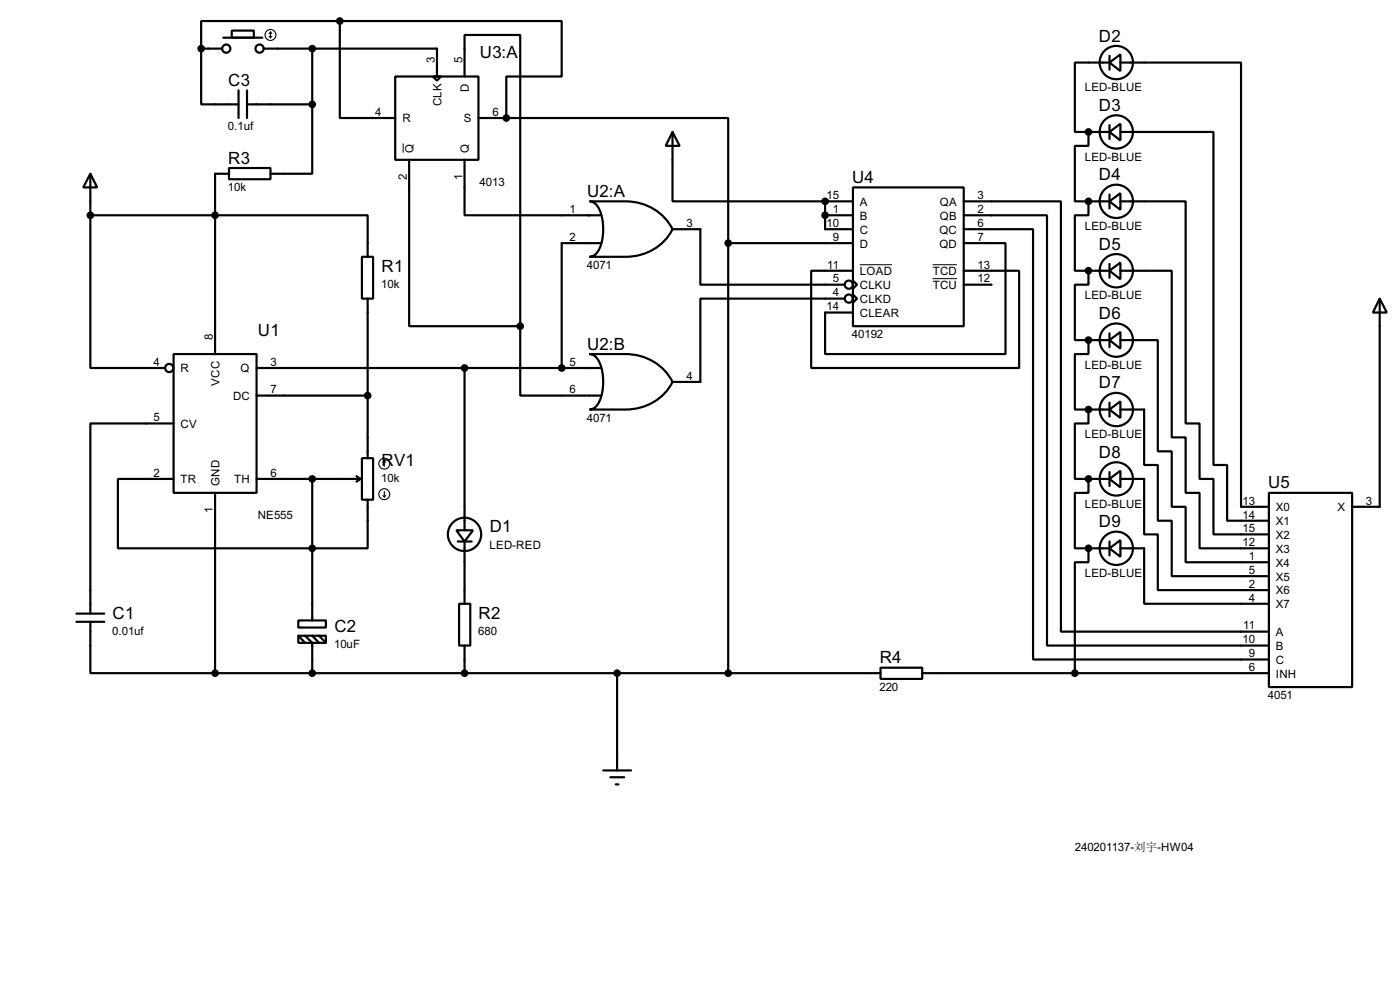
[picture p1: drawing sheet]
<svg xmlns="http://www.w3.org/2000/svg" width="256mm" height="180mm" viewBox="0 0 256 180" stroke-linecap="round" stroke-linejoin="round" font-family="sans-serif">
<g fill="none" stroke="#000" stroke-width=".4">
<path d="M36.9 8.9v10.2h6.8M36.9 8.9h3.8M40.9 6.9h7.2M42.5 5.6h4v1.3h-4zM43.7 16.6v5M45.3 19.1h11.9M45.3 16.6v5M48.3 8.9h31.8v5.1M57.2 19.1v12.7h-7.6M57.2 8.9v10.2M62.3 3.9h-25.4v5M62.3 3.9v17.7h10.1"/>
<path d="M62.3 3.9h40.6v10.1h-10.1v7.6M72.4 14h15.3v15.3h-15.3zM79.3 14h1.5l-.7 .8zM85.1 14v-7.6h10.2v53.3M203.3 11.5l2-1.5v3zM203.3 11.5h-6.4v12.7h2.5M203.3 10.2v2.6M205.3 11.5h22.1v81.3h5.1M16.6 31.8l1.2 2.5h-2.5zM16.6 39.4v28h13.7M16.6 39.4h50.8v7.6M16.6 31.8v7.6"/>
<path d="M42 30.8h7.6v2h-7.6zM42 31.8h-2.6v33M75 29.3v30.4h20.3M85.1 29.3v10.1h24.9M87.7 21.6h5.1M92.8 21.6h40.6v22.9M108 36.9h6.6a9.5 9.5 0 0 1 8.6 5.1 9.4 9.4 0 0 1-8.6 5h-6.6a2.16 2.16 0 0 0 1.8-1.5 9.3 9.3 0 0 0-.3-7.8l-1-.7zM123.2 24.2l1.3 2.5h-2.5zM123.2 24.2v12.7h28M151.2 39.4h5.1M151.2 36.9v5.1h5.1M151.2 36.9h5.1"/>
<path d="M156.3 34.3h20.3v25.4h-20.3zM176.6 36.9h17.8v78.7h38.1M176.6 39.4h15.2v78.8h40.7M199.4 24.2v2.5h-2.5v10.2h2.5M199.4 36.9v2.5h-2.5v10.2h2.5M199.4 36.9h3.9M199.4 24.2h3.9M203.3 24.2l2-1.5v3zM203.3 36.9l2-1.5v3zM203.3 22.9v2.6M203.3 35.6v2.6M205.3 36.9h11.9v40.6h2.6v10.2h2.5v10.1h10.2"/>
<path d="M205.3 24.2h17v60.9h2.5v10.2h7.7M66.3 47h2.1v7.7h-2.1zM67.4 54.7v29.2M95.3 59.7v12.7h14.7M110 44.5h-7.1v22.9M123.2 42h5.1v10.1h26.4M133.4 44.5v78.7M133.4 44.5h22.9M154.7 54.7h-26.4v15.2h-5.1M156.3 51.4l.7 .7-.7 .8zM156.3 53.9l.7 .8-.7 .7zM156.3 49.6h-7.7v17.8h38.1v-17.8h-10.1"/>
<path d="M176.6 44.5h7.6v20.3h-33v-7.6h5.1M176.6 42h12.7v78.7h43.2M176.6 52.1h5.1M199.4 49.6v2.5h-2.5v10.2h2.5M199.4 49.6h3.9M203.3 49.6l2-1.5v3zM203.3 48.3v2.6M205.3 49.6h9.4v30.5h2.5v10.1h2.6v10.2h12.7M252.8 54.7l1.3 2.5h-2.6zM252.8 54.7v38.1h-5.1M31.8 64.8h15.2v25.4h-15.2zM31.8 77.5h-15.2v34.8"/>
<path d="M47 72.4h20.4M47 67.4h63M85.1 67.4v29.7M108 64.8h6.6a9.5 9.5 0 0 1 8.6 5.1 9.4 9.4 0 0 1-8.6 5.1h-6.6a2.18 2.18 0 0 0 1.8-1.5 9.3 9.3 0 0 0-.3-7.8l-1-.8zM199.4 62.3v2.5h-2.5v10.2h2.5M199.4 75v2.5h-2.5v10.2h2.5M199.4 62.3h3.9M199.4 75h3.9M203.3 62.3l2-1.5v3zM203.3 75l2-1.5v3zM203.3 61v2.6M203.3 73.7v2.6"/>
<path d="M205.3 75h4.3v10.1h2.5v10.2h2.6v10.2h17.8M205.3 62.3h6.8v20.3h2.6v10.2h2.5v10.1h15.3M31.8 87.7h-10.2v12.7h45.8v-8.9M39.4 90.2v33M47 87.7h19.1M57.2 87.7v25.9M65.3 87.2l.8 .5M66.1 87.7l-.8 .5M66.3 83.9h2.1v7.6h-2.1zM83.6 97.1h3.1l-1.6 2zM83.9 99.1h2.5M85.1 99.1v11.4"/>
<path d="M199.4 87.7v2.5h-2.5v10.2h2.5M199.4 87.7h3.9M203.3 87.7l2-1.5v3zM203.3 86.4v2.6M203.3 99.1v2.6M205.3 87.7h4.3v10.1h2.5v10.2h20.4M232.5 90.2h15.2v35.6h-15.2zM14 113.8h5.1M14 112.3h5.1M16.6 113.8v9.4h22.8M54.7 113.6h5v1.3h-5zM54.7 116.4h5v1.3h-5z"/>
<path d="M54.7 116.4l1.2 1.3M55.9 116.4l1.3 1.3v5.5M57.2 116.4l1.3 1.3M58.5 116.4l1.2 1.3M84.1 110.5h2.1v7.7h-2.1zM85.1 118.2v5M199.4 100.4v2.5h-2.5v20.3M199.4 100.4h3.9M203.3 100.4l2-1.5v3zM205.3 100.4h4.3v10.1h22.9M39.4 123.2h121.9M113.1 123.2v17.8"/>
<path d="M161.3 122.2h7.7v2.1h-7.7zM169 123.2h63.5M110.5 141h5.1M111.8 142.3h2.6M112.8 143.6h.5"/>
<circle cx="41.4" cy="8.9" r=".75"/>
<circle cx="47.5" cy="8.9" r=".75"/>
<circle cx="204.5" cy="11.5" r="3.1"/>
<circle cx="204.5" cy="36.9" r="3.1"/>
<circle cx="204.5" cy="24.2" r="3.1"/>
<circle cx="155.5" cy="52.1" r=".75"/>
<circle cx="155.5" cy="54.7" r=".75"/>
<circle cx="204.5" cy="49.6" r="3.1"/>
<circle cx="31" cy="67.4" r=".75"/>
<circle cx="204.5" cy="62.3" r="3.1"/>
<circle cx="204.5" cy="75" r="3.1"/>
<circle cx="85.1" cy="97.8" r="3.1"/>
<circle cx="204.5" cy="87.7" r="3.1"/>
<circle cx="204.5" cy="100.4" r="3.1"/>
</g>
<g fill="#000">
<circle cx="92.8" cy="21.6" r=".2"/>
<circle cx="151.2" cy="39.4" r=".2"/>
<circle cx="151.2" cy="36.9" r=".2"/>
<circle cx="199.4" cy="36.9" r=".2"/>
<circle cx="199.4" cy="24.2" r=".2"/>
<circle cx="199.4" cy="49.6" r=".2"/>
<circle cx="102.9" cy="67.4" r=".2"/>
<circle cx="199.4" cy="75" r=".2"/>
<circle cx="199.4" cy="62.3" r=".2"/>
<circle cx="199.4" cy="87.7" r=".2"/>
<circle cx="199.4" cy="100.4" r=".2"/>
</g>
<g fill="none" stroke="#000" stroke-width=".2">
<path d="M49.3 6.7l.3 .2M49.6 5.9v1M49.6 5.9l-.3 .3M49.6 5.9l.2 .3M49.8 6.7l-.2 .2M70.2 90.7l.2 .3M70.4 84.4v1M70.4 90v1M70.4 84.4l.3 .2M70.4 84.4l-.2 .2M70.7 90.7l-.3 .3"/>
<circle cx="49.5" cy="6.4" r="1"/>
<circle cx="70.4" cy="84.9" r="1"/>
<circle cx="70.4" cy="90.5" r="1"/>
</g>
<g fill="#000" stroke="#000" stroke-width=".4">
<circle cx="36.8" cy="8.9" r=".5"/>
<circle cx="57.2" cy="19.1" r=".5"/>
<circle cx="57.2" cy="8.9" r=".5"/>
<circle cx="62.2" cy="3.9" r=".5"/>
<circle cx="16.5" cy="39.4" r=".5"/>
<circle cx="39.4" cy="39.4" r=".5"/>
<circle cx="92.7" cy="21.6" r=".5"/>
<circle cx="151.1" cy="36.9" r=".5"/>
<circle cx="151.1" cy="39.4" r=".5"/>
<circle cx="199.4" cy="24.2" r=".5"/>
<circle cx="199.4" cy="36.9" r=".5"/>
<circle cx="95.3" cy="59.7" r=".5"/>
<circle cx="133.4" cy="44.5" r=".5"/>
<circle cx="199.4" cy="49.6" r=".5"/>
<circle cx="67.3" cy="72.4" r=".5"/>
<circle cx="85.1" cy="67.4" r=".5"/>
<circle cx="102.9" cy="67.4" r=".5"/>
<circle cx="199.4" cy="62.3" r=".5"/>
<circle cx="199.4" cy="75" r=".5"/>
<circle cx="57.2" cy="87.7" r=".5"/>
<circle cx="199.4" cy="87.7" r=".5"/>
<circle cx="57.2" cy="100.4" r=".5"/>
<circle cx="199.4" cy="100.4" r=".5"/>
<circle cx="39.4" cy="123.2" r=".5"/>
<circle cx="57.2" cy="123.2" r=".5"/>
<circle cx="85.1" cy="123.2" r=".5"/>
<circle cx="113" cy="123.2" r=".5"/>
<circle cx="133.4" cy="123.2" r=".5"/>
<circle cx="196.9" cy="123.2" r=".5"/>
</g>
<path d="M73.9 26.2v1.7M157.5 48.5h5.9M170.9 48.5h4.4M170.9 51h4.4" fill="none" stroke="#000" stroke-width=".18"/>
<g font-size="3.5">
<text x="87.9" y="10.6">U3:A</text>
<text x="201.3" y="7.6">D2</text>
<text x="41.8" y="15.7">C3</text>
<text x="201.3" y="20.3">D3</text>
<text x="41.8" y="30">R3</text>
<text x="156.1" y="33.5">U4</text>
<text x="201.3" y="33">D4</text>
<text x="107.6" y="36">U2:A</text>
<text x="201.3" y="45.7">D5</text>
<text x="69.9" y="49.7">R1</text>
<text x="201.3" y="58.4">D6</text>
<text x="47.3" y="61.4">U1</text>
<text x="107.6" y="64">U2:B</text>
<text x="201.3" y="71.1">D7</text>
<text x="201.3" y="83.8">D8</text>
<text x="69.9" y="85.3">RV1</text>
<text x="232.3" y="89.4">U5</text>
<text x="89.7" y="97.5">D1</text>
<text x="201.3" y="96.5">D9</text>
<text x="20.6" y="113.2">C1</text>
<text x="87.7" y="113.2">R2</text>
<text x="61.3" y="115.8">C2</text>
<text x="161.2" y="121.4">R4</text>
</g>
<g font-size="2.4">
<text x="79.7" y="11.5" transform="rotate(-90 79.7 11.5)">3</text>
<text x="84.7" y="11.5" transform="rotate(-90 84.7 11.5)">5</text>
<text x="85.9" y="16.8" transform="rotate(-90 85.9 16.8)">D</text>
<text x="198.7" y="16.7">LED-BLUE</text>
<text x="41.8" y="23.8">0.1uf</text>
<text x="68.8" y="21.2">4</text>
<text x="73.7" y="22.4">R</text>
<text x="80.9" y="19.4" transform="rotate(-90 80.9 19.4)">CLK</text>
<text x="85" y="22.4">S</text>
<text x="90.2" y="21.2">6</text>
<text x="75.8" y="27.9" transform="rotate(-90 75.8 27.9)">Q</text>
<text x="85.9" y="27.9" transform="rotate(-90 85.9 27.9)">Q</text>
<text x="198.7" y="29.4">LED-BLUE</text>
<text x="41.8" y="35">10k</text>
<text x="74.6" y="33" transform="rotate(-90 74.6 33)">2</text>
<text x="84.7" y="33" transform="rotate(-90 84.7 33)">1</text>
<text x="87.9" y="34">4013</text>
<text x="104.3" y="39">1</text>
<text x="125.8" y="41.6">3</text>
<text x="151.4" y="36.5">15</text>
<text x="151.4" y="41.6">10</text>
<text x="152.6" y="39">1</text>
<text x="157.5" y="37.7">A</text>
<text x="157.5" y="40.2">B</text>
<text x="172.2" y="37.7">QA</text>
<text x="172.2" y="40.2">QB</text>
<text x="179.1" y="36.5">3</text>
<text x="179.1" y="39">2</text>
<text x="179.1" y="41.6">6</text>
<text x="104.3" y="44.1">2</text>
<text x="152.6" y="44.1">9</text>
<text x="157.5" y="42.7">C</text>
<text x="157.5" y="45.3">D</text>
<text x="172.1" y="42.7">QC</text>
<text x="172.1" y="45.3">QD</text>
<text x="179.1" y="44.1">7</text>
<text x="198.7" y="42.1">LED-BLUE</text>
<text x="69.9" y="52.6">10k</text>
<text x="107.5" y="49.2">4071</text>
<text x="151.6" y="49.2">11</text>
<text x="152.6" y="51.7">5</text>
<text x="157.5" y="50.4">LOAD</text>
<text x="157.5" y="52.9">CLKU</text>
<text x="170.9" y="50.4">TCD</text>
<text x="170.9" y="52.9">TCU</text>
<text x="179.1" y="49.2">13</text>
<text x="179.1" y="51.7">12</text>
<text x="151.4" y="56.8">14</text>
<text x="152.6" y="54.3">4</text>
<text x="157.5" y="58">CLEAR</text>
<text x="157.5" y="55.4">CLKD</text>
<text x="198.7" y="54.8">LED-BLUE</text>
<text x="39" y="62.3" transform="rotate(-90 39 62.3)">8</text>
<text x="156.1" y="61.9">40192</text>
<text x="28.1" y="67">4</text>
<text x="33.1" y="68.1">R</text>
<text x="40.2" y="70.6" transform="rotate(-90 40.2 70.6)">VCC</text>
<text x="44.1" y="68.1">Q</text>
<text x="49.6" y="72">7</text>
<text x="49.6" y="67">3</text>
<text x="104.3" y="67">5</text>
<text x="104.3" y="72">6</text>
<text x="125.8" y="69.5">4</text>
<text x="198.7" y="67.5">LED-BLUE</text>
<text x="28.1" y="77.1">5</text>
<text x="42.7" y="73.2">DC</text>
<text x="107.5" y="77.2">4071</text>
<text x="33.1" y="78.3">CV</text>
<text x="198.7" y="80.2">LED-BLUE</text>
<text x="28.1" y="87.3">2</text>
<text x="33.1" y="88.5">TR</text>
<text x="40.2" y="88.9" transform="rotate(-90 40.2 88.9)">GND</text>
<text x="42.9" y="88.5">TH</text>
<text x="49.6" y="87.3">6</text>
<text x="69.9" y="88.2">10k</text>
<text x="39" y="93.9" transform="rotate(-90 39 93.9)">1</text>
<text x="47.2" y="95">NE555</text>
<text x="198.7" y="92.9">LED-BLUE</text>
<text x="227.6" y="92.4">13</text>
<text x="227.6" y="94.9">14</text>
<text x="233.7" y="93.6">X0</text>
<text x="245" y="93.6">X</text>
<text x="250.2" y="92.4">3</text>
<text x="89.7" y="100.4">LED-RED</text>
<text x="227.6" y="97.4">15</text>
<text x="227.6" y="100">12</text>
<text x="233.7" y="96.1">X1</text>
<text x="233.7" y="98.6">X2</text>
<text x="233.7" y="101.2">X3</text>
<text x="198.7" y="105.6">LED-BLUE</text>
<text x="228.8" y="102.5">1</text>
<text x="228.8" y="105.1">5</text>
<text x="228.8" y="107.6">2</text>
<text x="233.7" y="103.7">X4</text>
<text x="233.7" y="106.3">X5</text>
<text x="228.8" y="110.1">4</text>
<text x="233.7" y="108.8">X6</text>
<text x="233.7" y="111.3">X7</text>
<text x="20.6" y="116.2">0.01uf</text>
<text x="61.2" y="118.7">10uF</text>
<text x="87.6" y="116.2">680</text>
<text x="227.6" y="117.8">10</text>
<text x="227.8" y="115.2">11</text>
<text x="233.7" y="116.4">A</text>
<text x="233.7" y="119">B</text>
<text x="228.8" y="120.3">9</text>
<text x="228.8" y="122.8">6</text>
<text x="233.7" y="121.5">C</text>
<text x="233.7" y="124">INH</text>
<text x="161.1" y="126.5">220</text>
<text x="232.3" y="128">4051</text>
<text x="196.9" y="155.7">240201137-刘宇-HW04</text>
</g>
</svg>
